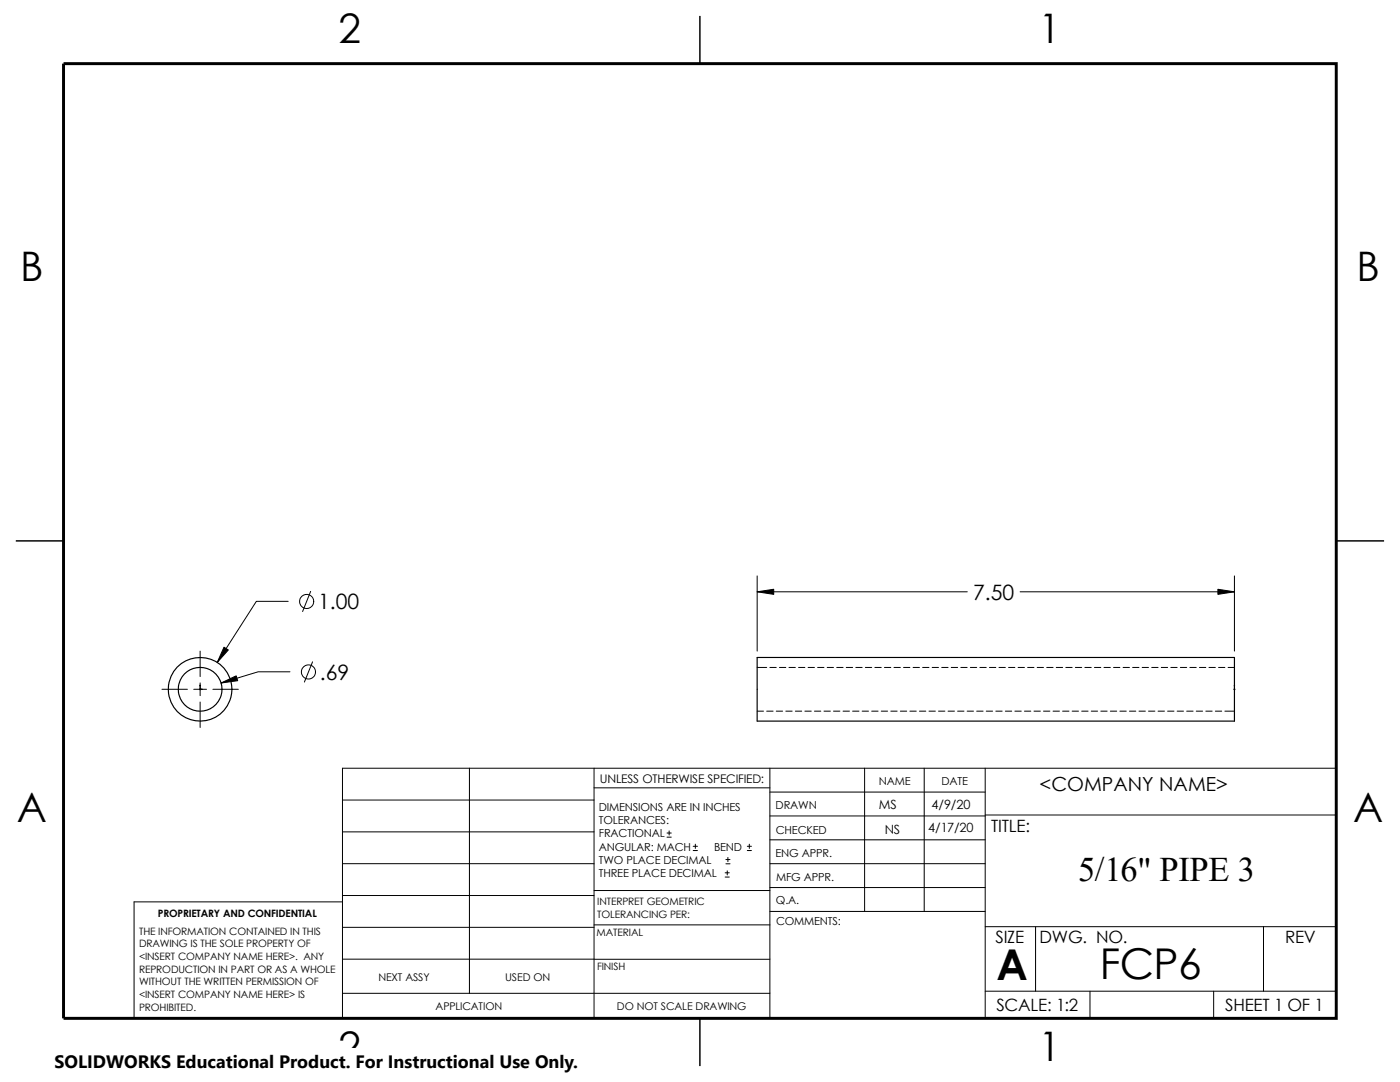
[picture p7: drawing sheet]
<svg xmlns="http://www.w3.org/2000/svg" width="279mm" height="216mm" viewBox="0 0 279 216" stroke-linecap="round" stroke-linejoin="round" font-family="sans-serif">
<g fill="none" stroke="#000" stroke-width=".2">
<path d="M57.5 120h-6.3l-7.9 12.2M62 118l-1.6 4M151.1 114.9v15M151.1 118.1h41.9M203.6 118.1h42.8M246.4 114.9v15M32.3 137.5h5.1M38.7 137.5h2.5M39.9 137.5l.1 .1M39.9 129.9v5.1M39.9 136.3v2.5M40 137.5l-.1 .1"/>
<path d="M42.5 137.5h5.1M57.9 134h-6.4l-7.4 2.3M62.4 132.1l-1.7 4M151.1 133.2h1.9M153.6 133.2h1.3M155.6 133.2h1.2M157.5 133.2h1.2M159.4 133.2h1.2M161.3 133.2h1.2M163.2 133.2h1.2M165.1 133.2h1.2M167 133.2h1.3"/>
<path d="M168.9 133.2h1.3M170.8 133.2h1.3M172.7 133.2h1.3M174.6 133.2h1.3M176.5 133.2h1.3M178.4 133.2h1.3M180.3 133.2h1.3M182.2 133.2h1.3M184.1 133.2h1.3M186 133.2h1.3M187.9 133.2h1.3M189.8 133.2h1.3"/>
<path d="M191.7 133.2h1.3M193.7 133.2h1.2M195.6 133.2h1.2M197.5 133.2h1.2M199.4 133.2h1.2M201.3 133.2h1.2M203.2 133.2h1.2M205.1 133.2h1.3M207 133.2h1.3M208.9 133.2h1.3M210.8 133.2h1.3M212.7 133.2h1.3"/>
<path d="M214.6 133.2h1.3M216.5 133.2h1.3M218.4 133.2h1.3M220.3 133.2h1.3M222.2 133.2h1.3M224.1 133.2h1.3M226 133.2h1.3M227.9 133.2h1.3M229.8 133.2h1.3M231.8 133.2h1.2M233.7 133.2h1.2M235.6 133.2h1.2"/>
<path d="M237.5 133.2h1.2M239.4 133.2h1.2M241.3 133.2h1.2M243.2 133.2h1.3M245.1 133.2h1.3M246.3 137.5h.1M246.3 137.5l.1 .1M246.4 136.7v.8M246.4 137.5v.1M246.4 137.5l-.1 .1M39.9 140.1v5.1M68.3 159.6h50.3"/>
<path d="M93.7 153.3v44.9M118.6 153.3v49.9M118.6 157.2h35M151.1 141.9h1.3M153 141.9h1.3M153.6 153.3v49.9M153.6 158.1h43M154.9 141.9h1.3M156.8 141.9h1.3M158.7 141.9h1.3M160.6 141.9h1.3M162.5 141.9h1.3"/>
<path d="M164.4 141.9h1.3M166.3 141.9h1.3M168.3 141.9h1.2M170.2 141.9h1.2M172.1 141.9h1.2M172.6 153.3v28.6M174 141.9h1.2M175.9 141.9h1.2M177.8 141.9h1.2M179.7 141.9h1.3M181.6 141.9h1.3M183.5 141.9h1.3"/>
<path d="M184.4 153.3v28.6M185.4 141.9h1.3M187.3 141.9h1.3M189.2 141.9h1.3M191.1 141.9h1.3M193 141.9h1.3M194.9 141.9h1.3M196.6 153.3v49.9M196.8 141.9h1.3M198.7 141.9h1.3M200.6 141.9h1.3M202.5 141.9h1.3"/>
<path d="M204.4 141.9h1.3M206.4 141.9h1.2M208.3 141.9h1.2M210.2 141.9h1.2M212.1 141.9h1.2M214 141.9h1.2M215.9 141.9h1.2M217.8 141.9h1.3M219.7 141.9h1.3M221.6 141.9h1.3M223.5 141.9h1.3M225.4 141.9h1.3"/>
<path d="M227.3 141.9h1.3M229.2 141.9h1.3M231.1 141.9h1.3M233 141.9h1.3M234.9 141.9h1.3M236.8 141.9h1.3M238.7 141.9h1.3M240.6 141.9h1.3M242.5 141.9h1.3M244.5 141.9h1.9M68.3 180h-41.5v23.2h239.9v-49.9h-198.4v49.9M68.3 166h50.3"/>
<path d="M68.3 178.7h50.3M68.3 172.3h50.3M118.6 177.7h35M133.1 167h.9M133.1 166.2h.9M133.5 165.8v.8M138.3 169.7h.9M138.3 168.9h.9M138.8 168.4v.9M144.7 175h.8M144.7 174.2h.8M144.9 172.4h.8"/>
<path d="M144.9 171.5h.8M145.1 173.8v.8M145.3 171.1v.8M149.1 169.7h.9M149.1 168.9h.9M149.5 168.4v.9M153.6 177.1h43M153.6 172.3h43M153.6 162.8h43M153.6 167.6h43M196.6 162.6h70.1M68.3 191.4h85.3"/>
<path d="M68.3 185h50.3M68.3 198.2h85.3M118.6 184.6h35M153.6 181.9h43M196.6 184.9h70.1M196.6 197.8h70.1M206.7 184.9v12.9M217.5 197.8v5.4M242.2 197.8v5.4M252.2 184.9v12.9"/>
<circle cx="61.2" cy="120" r="1.41"/>
<circle cx="61.6" cy="134.1" r="1.41"/>
</g>
<path d="M139.7 3.2v9.5M3.2 107.9h9.5M266.7 107.9h9.5M139.7 203.2v9.5" fill="none" stroke="#000" stroke-width=".3"/>
<path d="M12.7 12.7h254v190.5h-254z" fill="none" stroke="#000" stroke-width=".59"/>
<g fill="none" stroke="#000" stroke-width=".23">
<path d="M151.1 131.2h95.3v12.7h-95.3z"/>
<circle cx="39.9" cy="137.5" r="4.4"/>
<circle cx="39.9" cy="137.5" r="6.4"/>
</g>
<g fill="#000" stroke="#000" stroke-width=".2">
<path d="M39.9 136.7l.1 .2zM40.2 137.5h.2zM246.4 136.7v.2z"/>
<path d="M151.1 118.1l3.3-.5v1z" fill-rule="evenodd"/>
<path d="M243.1 117.6l3.3 .5-3.3 .5z" fill-rule="evenodd"/>
<path d="M44.7 129.1l.9 .6-2.3 2.5z" fill-rule="evenodd"/>
<path d="M44.1 136.3l3-1.4 .3 .9z" fill-rule="evenodd"/>
</g>
<path d="M10.9 209.2h104.7v6.7h-104.7z" fill="#fff"/>
<g font-size="8.5">
<text x="198.9" y="195.5">A</text>
<text x="219.5" y="195.3">FCP6</text>
</g>
<g font-size="8.1">
<text x="67.6" y="8.5">2</text>
<text x="207.3" y="8.5">1</text>
<text x="4" y="56.1">B</text>
<text x="270.7" y="56.1">B</text>
<text x="3.3" y="164.1">A</text>
<text x="270" y="164.1">A</text>
<text x="67.6" y="211.7">2</text>
<text x="207.3" y="211.7">1</text>
</g>
<text font-size="6.9" x="215.2" y="175.7">5/16&quot; PIPE 3</text>
<g font-size="4.2">
<text x="194.2" y="119.7">7.50</text>
<text x="63.5" y="121.6">1.00</text>
<text x="63.8" y="135.6">.69</text>
</g>
<text font-size="3.9" x="207.5" y="157.8">&lt;COMPANY NAME&gt;</text>
<text font-size="3.6" x="10.9" y="213">SOLIDWORKS Educational Product. For Instructional Use Only.</text>
<g font-size="3.4">
<text x="197.8" y="166">TITLE:</text>
<text x="198.7" y="188.1">SIZE</text>
<text x="207.5" y="188.1">DWG. NO.</text>
<text x="256.5" y="188.2">REV</text>
<text x="198.8" y="201.7">SCALE: 1:2</text>
<text x="244.5" y="201.7">SHEET 1 OF 1</text>
</g>
<g font-size="2.5">
<text x="175.4" y="161.5">MS</text>
<text x="185.9" y="161.5">4/9/20</text>
<text x="176.6" y="166.3">NS</text>
<text x="185.3" y="166.1">4/17/20</text>
</g>
<text font-size="2.4" x="119.7" y="156.2">UNLESS OTHERWISE SPECIFIED:</text>
<g font-size="2.2">
<text x="119.5" y="161.8">DIMENSIONS ARE IN INCHES</text>
<text x="154.8" y="161.5">DRAWN</text>
<text x="175.4" y="156.7">NAME</text>
<text x="187.9" y="156.7">DATE</text>
<text x="119.5" y="164.4">TOLERANCES:</text>
<text x="119.5" y="167.1">FRACTIONAL</text>
<text x="154.8" y="166.3">CHECKED</text>
<text x="119.5" y="172.4">TWO PLACE DECIMAL</text>
<text x="119.5" y="169.7">ANGULAR: MACH</text>
<text x="142.5" y="169.7">BEND</text>
<text x="154.8" y="171">ENG APPR.</text>
<text x="119.5" y="175">THREE PLACE DECIMAL</text>
<text x="154.9" y="175.7">MFG APPR.</text>
<text x="154.9" y="180.4">Q.A.</text>
<text x="154.9" y="184.7">COMMENTS:</text>
</g>
<g font-size="2.1">
<text x="75.5" y="195.7">NEXT ASSY</text>
<text x="100.8" y="195.7">USED ON</text>
<text x="86.9" y="201.6">APPLICATION</text>
<text x="123.1" y="201.6">DO NOT SCALE DRAWING</text>
</g>
<g font-size="2">
<text x="31.5" y="182.9">PROPRIETARY AND CONFIDENTIAL</text>
<text x="119.2" y="183.1">TOLERANCING PER:</text>
<text x="119.2" y="180.6">INTERPRET GEOMETRIC</text>
<text x="27.7" y="186.5">THE INFORMATION CONTAINED IN THIS</text>
<text x="27.7" y="189.1">DRAWING IS THE SOLE PROPERTY OF</text>
<text x="27.7" y="191.6">&lt;INSERT COMPANY NAME HERE&gt;. ANY</text>
<text x="119.1" y="186.7">MATERIAL</text>
<text x="27.7" y="194.1">REPRODUCTION IN PART OR AS A WHOLE</text>
<text x="27.7" y="196.6">WITHOUT THE WRITTEN PERMISSION OF</text>
<text x="119.1" y="193.5">FINISH</text>
<text x="27.7" y="201.7">PROHIBITED.</text>
<text x="27.7" y="199.2">&lt;INSERT COMPANY NAME HERE&gt; IS</text>
</g>
</svg>
